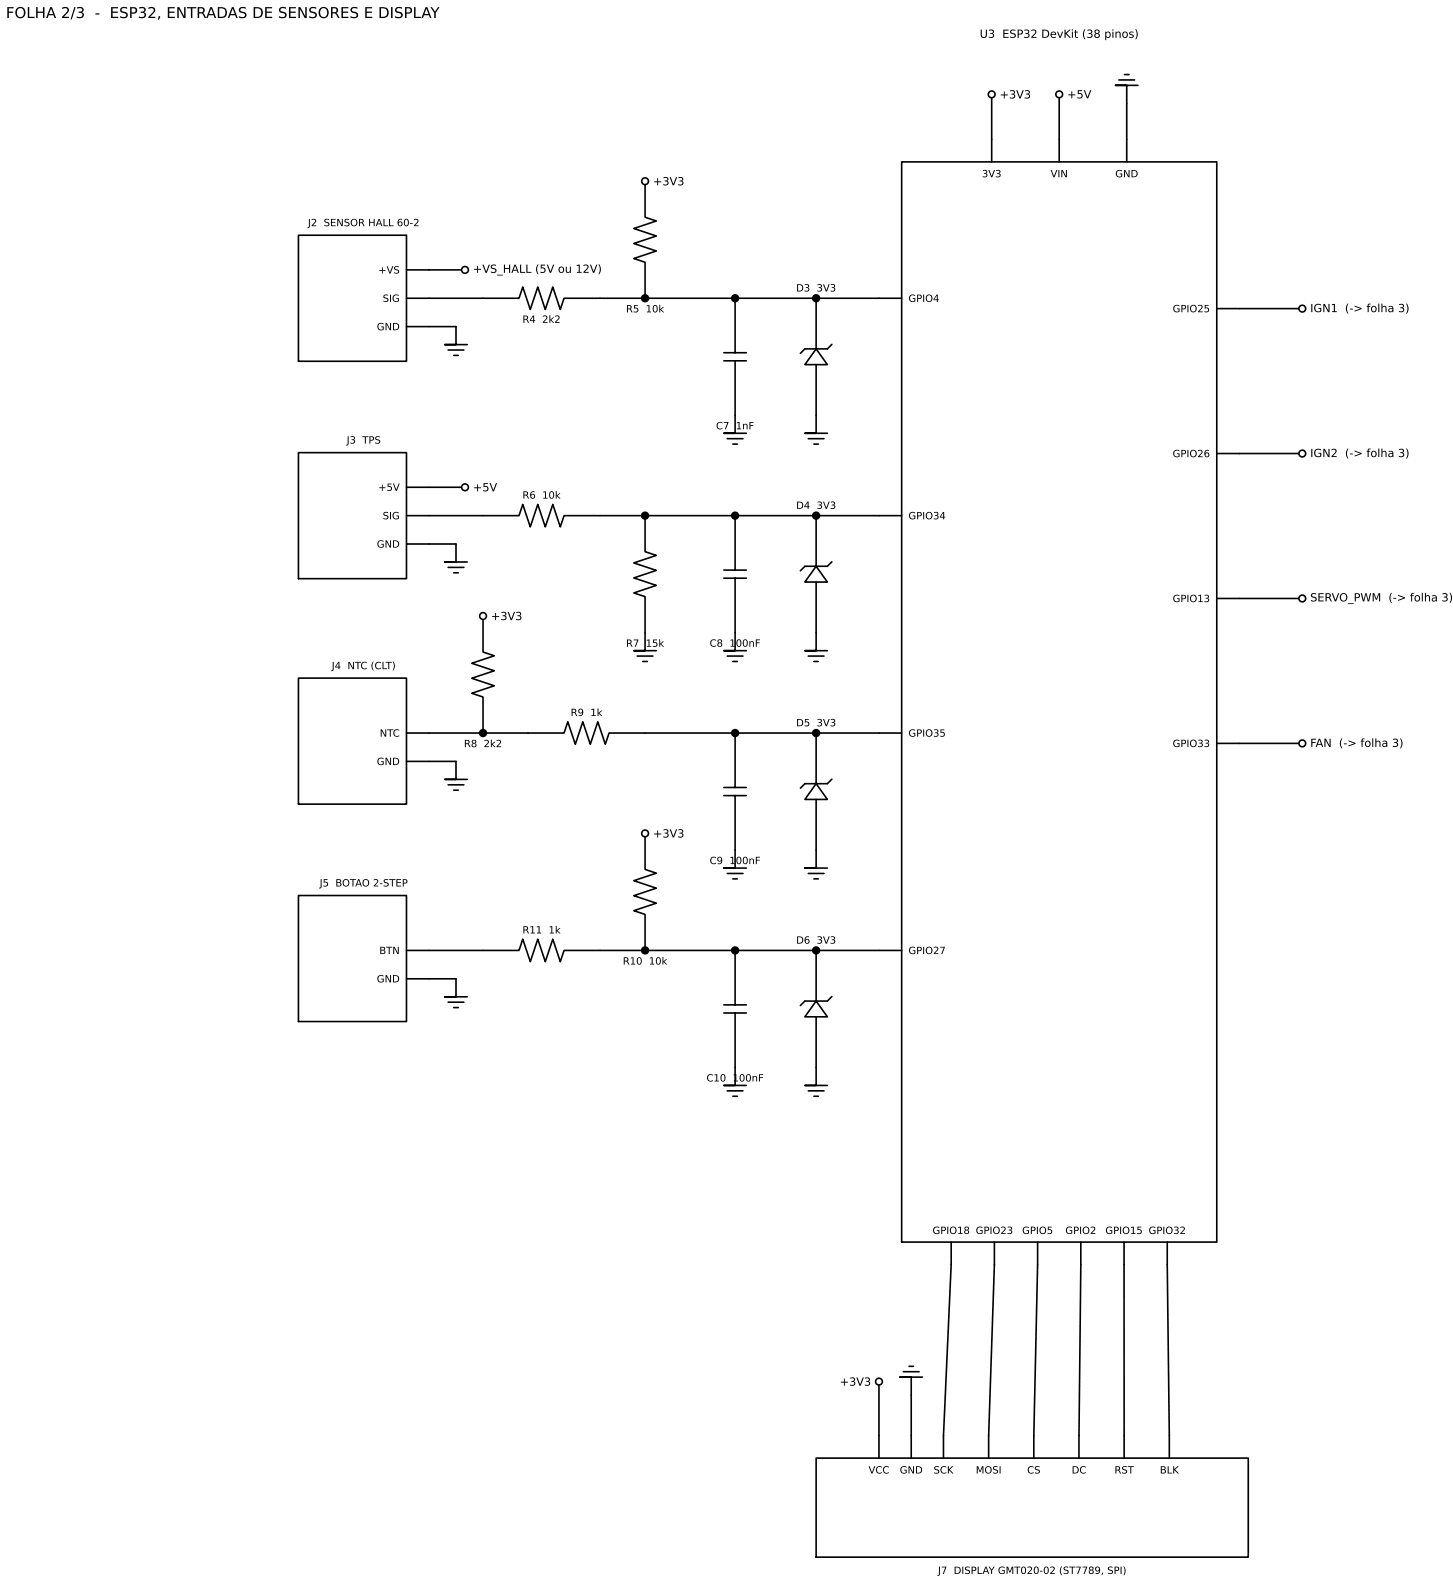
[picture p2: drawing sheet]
<svg xmlns="http://www.w3.org/2000/svg" width="410mm" height="446mm" viewBox="0 0 410 446" stroke-linecap="round" stroke-linejoin="round" font-family="sans-serif">
<g fill="none" stroke="#000" stroke-width=".46">
<path d="M279.8 26.6v19.1M298.8 26.6v19.1M315.7 22.6h4.4M317.2 21h1.3M321.1 24.1h-6.4h3.2v21.6M182 51.1v10.2l3.2 1.1-6.4 2.1 6.4 2.1-6.4 2.1 6.4 2.1-6.4 2.1 3.2 1.1v10.2M254.4 45.7h88.9v304.8h-88.9zM84.2 66.4h30.5v35.5h-30.5zM114.7 76.2h16.5M114.7 84.2h31.7l1.1-3.2 2.1 6.3 2.1-6.3 2.1 6.3 2.2-6.3 2.1 6.3 1-3.1h22.9M114.7 92.2h14v5h-3.2h6.3M126.4 98.8h4.5"/>
<path d="M182 84.2h25.4M204.2 99.5h6.4M207.4 84.2h22.9M207.4 84.2v15.3M230.3 98.4l3.1 4.5h-6.3zM230.3 84.2h24.1M230.3 84.2v14.2M234.7 97.2l-1.3 1.2h-6.3l-1.3 1.3M343.3 87.1h24.1M128 100.3h1.3M204.2 101.8h6.4M207.4 101.8v20.5h-3.2h6.4"/>
<path d="M230.3 102.9v19.4h-3.2h6.3M84.2 127.7h30.5v35.6h-30.5zM114.7 137.5h16.5M205.2 123.8h4.4M206.8 125.3h1.2M228 123.8h4.5M229.6 125.3h1.3M343.3 128h24.1M114.7 145.5h31.7l1.1-3.2 2.1 6.4 2.1-6.4 2.1 6.4 2.2-6.4 2.1 6.4 1-3.2h22.9M114.7 153.5h14v5.1h-3.2h6.3M182 145.5h25.4M182 145.5v10.2l3.2 1-6.4 2.1 6.4 2.2-6.4 2.1 6.4 2.1-6.4 2.1 3.2 1.1v15.2h-3.2h6.4"/>
<path d="M207.4 145.5h22.9M207.4 145.5v15.4M230.3 159.8l3.1 4.4h-6.3zM230.3 145.5h24.1M230.3 145.5v14.3M234.7 158.5l-1.3 1.3h-6.3l-1.3 1.3M126.4 160.1h4.5M128 161.6h1.3M136.3 173.8v10.2l3.1 1-6.3 2.2 6.3 2.1-6.3 2.1 6.3 2.1-6.3 2.1 3.2 1.1v10.1M204.2 160.9h6.4M204.2 163.2h6.4M207.4 163.2v20.4h-3.2h6.4"/>
<path d="M230.3 164.2v19.4h-3.2h6.3M343.3 168.9h24.1M84.2 191.3h30.5v35.6h-30.5zM179.8 185.1h4.4M181.4 186.6h1.2M205.2 185.1h4.4M206.8 186.6h1.2M228 185.1h4.5M229.6 186.6h1.3M114.7 206.8h21.6M114.7 214.8h14v5.1h-3.2h6.3M136.3 206.8h22.8l1.1-3.1 2.1 6.3 2.1-6.3 2.1 6.3 2.2-6.3 2.1 6.3 1-3.2h35.6"/>
<path d="M207.4 206.8h22.9M207.4 206.8v15.4M230.3 206.8h24.1M230.3 206.8v14.3M234.7 219.9l-1.3 1.2h-6.3l-1.3 1.3M343.3 209.8h24.1M126.4 221.4h4.5M128 223h1.3M182 235.2v10.1l3.2 1.1-6.4 2.1 6.4 2.1-6.4 2.1 6.4 2.1-6.4 2.2 3.2 1v10.2M204.2 222.2h6.4M204.2 224.5h6.4M207.4 224.5v20.4h-3.2h6.4"/>
<path d="M230.3 221.1l3.1 4.5h-6.3zM230.3 225.6v19.3h-3.2h6.3M84.2 252.7h30.5v35.5h-30.5zM205.2 246.5h4.4M206.8 248h1.2M228 246.5h4.5M229.6 248h1.3M114.7 268.2h31.7l1.1-3.2 2.1 6.4 2.1-6.4 2.1 6.4 2.2-6.4 2.1 6.4 1-3.2h22.9M114.7 276.2h14v5.1h-3.2h6.3M182 268.2h25.4M207.4 268.2h22.9M207.4 268.2v15.3"/>
<path d="M230.3 268.2h24.1M230.3 268.2v14.3M126.4 282.8h4.5M128 284.3h1.3M204.2 283.5h6.4M204.2 285.8h6.4M207.4 285.8v20.5h-3.2h6.4M230.3 282.5l3.1 4.4h-6.3zM230.3 286.9v19.4h-3.2h6.3M234.7 281.2l-1.3 1.3h-6.3l-1.3 1.2M205.2 307.8h4.4M206.8 309.3h1.2"/>
<path d="M228 307.8h4.5M229.6 309.3h1.3M268.4 350.5v6.3l-2.2 48.3v6.3M280.5 350.5v6.3l-1.6 48.3v6.3M292.7 350.5l-1 60.9M304.9 350.5l-.5 60.9M317.1 350.5l.1 60.9M329.3 350.5l.6 60.9M248 389.8v21.6M254.9 387.1h4.4M256.4 385.5h1.3M260.3 388.6h-6.4h3.2v22.8"/>
<path d="M230.3 411.4h121.9v28h-121.9z"/>
</g>
<g fill="#fff" stroke="#000" stroke-width=".46">
<circle cx="279.8" cy="26.6" r=".95"/>
<circle cx="298.8" cy="26.6" r=".95"/>
<circle cx="367.4" cy="87.1" r=".95"/>
<circle cx="367.4" cy="128" r=".95"/>
<circle cx="367.4" cy="168.9" r=".95"/>
<circle cx="367.4" cy="209.8" r=".95"/>
</g>
<g fill="#000" stroke="#000" stroke-width=".46">
<circle cx="182" cy="84.2" r=".95"/>
<circle cx="207.4" cy="84.2" r=".95"/>
<circle cx="230.3" cy="84.2" r=".95"/>
</g>
<g fill="#fff" stroke="#000" stroke-width=".46">
<circle cx="182" cy="51.1" r=".95"/>
<circle cx="131.2" cy="76.2" r=".95"/>
</g>
<g fill="#000" stroke="#000" stroke-width=".46">
<circle cx="182" cy="145.5" r=".95"/>
<circle cx="207.4" cy="145.5" r=".95"/>
<circle cx="230.3" cy="145.5" r=".95"/>
</g>
<circle cx="131.2" cy="137.5" r=".95" fill="#fff" stroke="#000" stroke-width=".46"/>
<g fill="#000" stroke="#000" stroke-width=".46">
<circle cx="136.3" cy="206.8" r=".95"/>
<circle cx="207.4" cy="206.8" r=".95"/>
<circle cx="230.3" cy="206.8" r=".95"/>
</g>
<circle cx="136.3" cy="173.8" r=".95" fill="#fff" stroke="#000" stroke-width=".46"/>
<g fill="#000" stroke="#000" stroke-width=".46">
<circle cx="182" cy="268.2" r=".95"/>
<circle cx="207.4" cy="268.2" r=".95"/>
<circle cx="230.3" cy="268.2" r=".95"/>
</g>
<g fill="#fff" stroke="#000" stroke-width=".46">
<circle cx="182" cy="235.2" r=".95"/>
<circle cx="248" cy="389.8" r=".95"/>
</g>
<text font-size="4.2" x="1.7" y="5.1">FOLHA 2/3 - ESP32, ENTRADAS DE SENSORES E DISPLAY</text>
<g font-size="3.2">
<text x="276.4" y="10.7">U3 ESP32 DevKit (38 pinos)</text>
<text x="282" y="27.8">+3V3</text>
<text x="301.1" y="27.8">+5V</text>
<text x="184.2" y="52.3">+3V3</text>
<text x="133.4" y="77">+VS_HALL (5V ou 12V)</text>
<text x="369.6" y="88.1">IGN1 (-&gt; folha 3)</text>
<text x="369.6" y="129">IGN2 (-&gt; folha 3)</text>
<text x="133.4" y="138.6">+5V</text>
<text x="369.6" y="169.7">SERVO_PWM (-&gt; folha 3)</text>
<text x="138.5" y="175">+3V3</text>
<text x="369.6" y="210.8">FAN (-&gt; folha 3)</text>
<text x="184.2" y="236.3">+3V3</text>
<text x="236.9" y="391">+3V3</text>
</g>
<g font-size="2.8">
<text x="277" y="50">3V3</text>
<text x="296.4" y="50">VIN</text>
<text x="314.6" y="50">GND</text>
<text x="86.9" y="63.8">J2 SENSOR HALL 60-2</text>
<text x="106.7" y="77.2">+VS</text>
<text x="224.6" y="82.3">D3 3V3</text>
<text x="108" y="85.2">SIG</text>
<text x="176.6" y="88.1">R5 10k</text>
<text x="256.3" y="85.2">GPIO4</text>
<text x="330.8" y="88.1">GPIO25</text>
<text x="106.3" y="93.2">GND</text>
<text x="147.4" y="91.1">R4 2k2</text>
<text x="97.8" y="125.2">J3 TPS</text>
<text x="202" y="121.1">C7 1nF</text>
<text x="330.8" y="129">GPIO26</text>
<text x="106.7" y="138.5">+5V</text>
<text x="147.4" y="140.7">R6 10k</text>
<text x="224.6" y="143.6">D4 3V3</text>
<text x="108" y="146.5">SIG</text>
<text x="256.3" y="146.5">GPIO34</text>
<text x="106.3" y="154.5">GND</text>
<text x="330.8" y="169.9">GPIO13</text>
<text x="176.6" y="182.5">R7 15k</text>
<text x="200.2" y="182.5">C8 100nF</text>
<text x="93.6" y="188.8">J4 NTC (CLT)</text>
<text x="161" y="202">R9 1k</text>
<text x="107.1" y="207.9">NTC</text>
<text x="224.6" y="204.9">D5 3V3</text>
<text x="256.3" y="207.9">GPIO35</text>
<text x="106.3" y="215.9">GND</text>
<text x="130.9" y="210.8">R8 2k2</text>
<text x="330.8" y="210.8">GPIO33</text>
<text x="200.2" y="243.8">C9 100nF</text>
<text x="90.2" y="250.1">J5 BOTAO 2-STEP</text>
<text x="147.4" y="263.4">R11 1k</text>
<text x="107" y="269.2">BTN</text>
<text x="224.6" y="266.3">D6 3V3</text>
<text x="256.3" y="269.2">GPIO27</text>
<text x="175.7" y="272.2">R10 10k</text>
<text x="106.3" y="277.2">GND</text>
<text x="199.3" y="305.2">C10 100nF</text>
<text x="263.1" y="348.2">GPIO18 GPIO23</text>
<text x="288.4" y="348.2">GPIO5</text>
<text x="300.6" y="348.2">GPIO2</text>
<text x="311.8" y="348.2">GPIO15 GPIO32</text>
<text x="245" y="415.8">VCC</text>
<text x="253.8" y="415.8">GND</text>
<text x="263.4" y="415.8">SCK</text>
<text x="275.3" y="415.8">MOSI</text>
<text x="289.8" y="415.8">CS</text>
<text x="302.3" y="415.8">DC</text>
<text x="314.4" y="415.8">RST</text>
<text x="327.2" y="415.8">BLK</text>
<text x="264.6" y="444.1">J7 DISPLAY GMT020-02 (ST7789, SPI)</text>
</g>
</svg>
